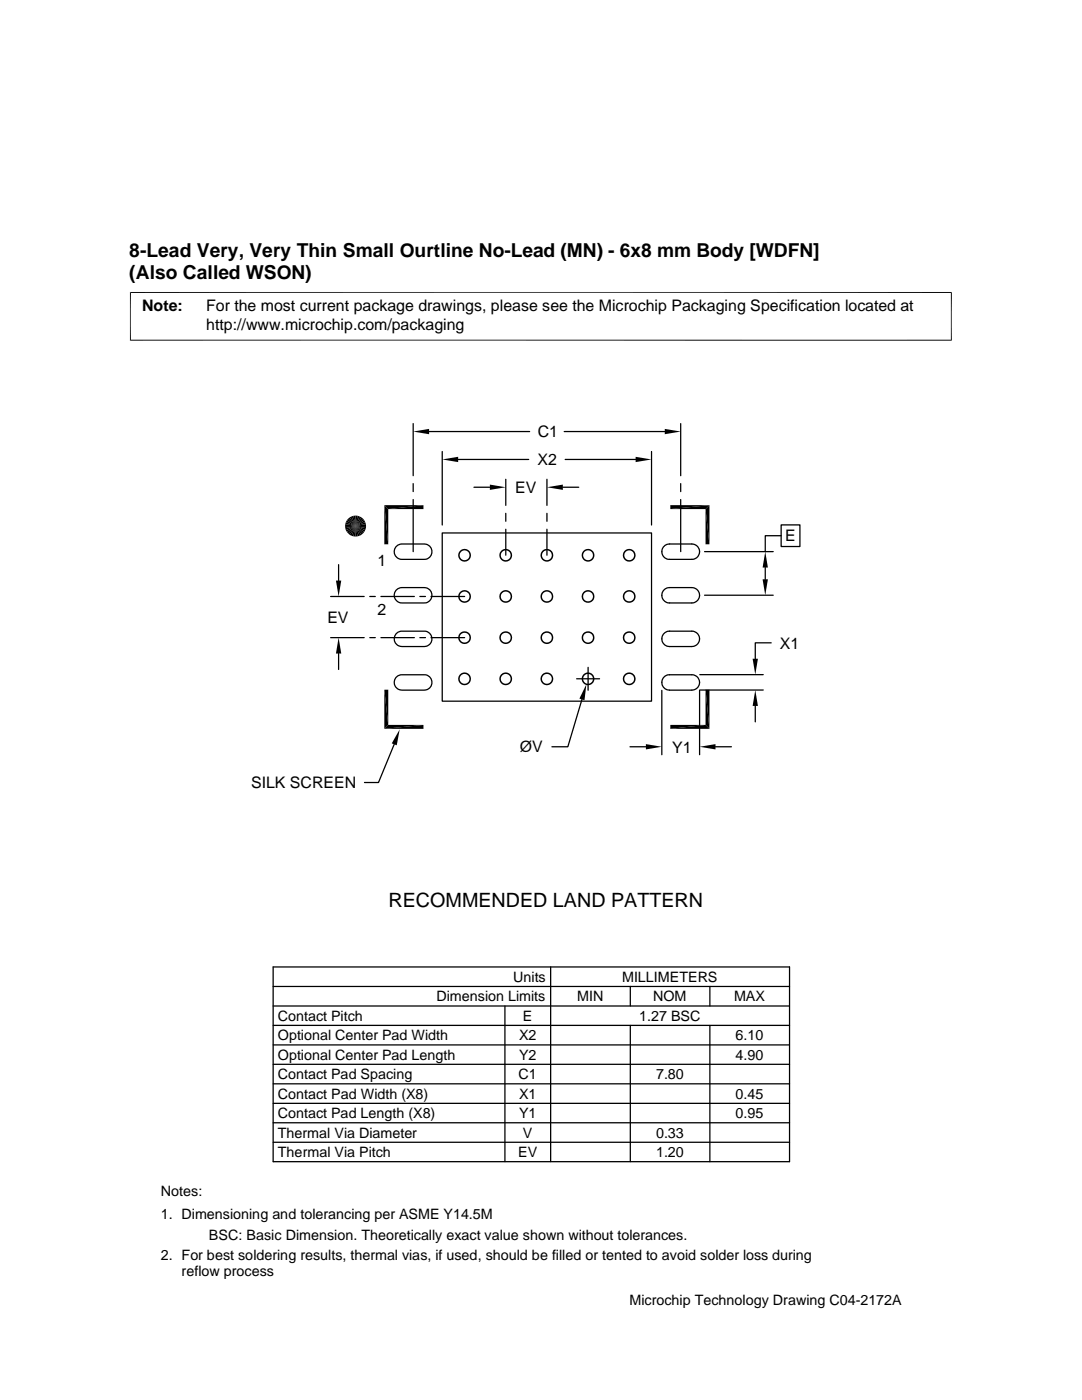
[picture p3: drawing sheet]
<svg xmlns="http://www.w3.org/2000/svg" width="216mm" height="279mm" viewBox="0 0 216 279" stroke-linecap="round" stroke-linejoin="round" font-family="sans-serif">
<g fill="none" stroke="#000" stroke-width=".25">
<path d="M82.4 84.5v10.4M82.4 96.5v1.6M82.4 99.7v10.4M85.6 86.1h20.1M88.2 90.1v14.7M91.4 91.7h14.1M94.6 97.2h3.1M100.9 95.7v5.2M109.1 95.7v5.2M112.3 97.2h3.2M112.6 86.1h20.1M112.8 91.7h14"/>
<path d="M130 90.1v14.7M135.8 84.5v10.4M135.8 96.5v1.6M135.8 99.7v10.4M66 119h6.7M67.6 112.7v3.2M73.8 119h1.1M76 119h6.7M79.2 108.9l1-.3h4.4a1.53 1.53 0 0 1 1.6 1.5 1.53 1.53 0 0 1-1.6 1.5h-4.4a1.53 1.53 0 0 1-1.4-1 1.53 1.53 0 0 1 .4-1.7zM79.2 117.6l1-.3h4.4a1.53 1.53 0 0 1 1.6 1.5 1.53 1.53 0 0 1-1.6 1.5h-4.4a1.53 1.53 0 0 1-1.4-1 1.53 1.53 0 0 1 .4-1.7zM83.8 119h1.1M86 119h6.7"/>
<path d="M88.2 106.4h41.8v33.5h-41.8zM100.9 102.4v1.6M100.9 105.6v5.2M109.1 102.4v1.6M109.1 105.6v5.2M132.4 109.1a1.51 1.51 0 0 1 1.2-.5h4.4a1.53 1.53 0 0 1 1.6 1.5 1.53 1.53 0 0 1-1.6 1.5h-4.4a1.54 1.54 0 0 1-1.4-.8 1.54 1.54 0 0 1 .2-1.7zM132.4 117.8a1.51 1.51 0 0 1 1.2-.5h4.4a1.53 1.53 0 0 1 1.6 1.5 1.53 1.53 0 0 1-1.6 1.5h-4.4a1.53 1.53 0 0 1-1.4-.8 1.53 1.53 0 0 1 .2-1.7zM140.6 110.1h13.7M140.6 118.8h13.7M152.7 113.3v2.3M155.9 104.8h3.7v4.3h-3.7zM155.9 106.9h-3.2v3.2"/>
<path d="M66 127.3h6.7M67.6 130.4v3.2M73.8 127.3h1.1M76 127.3h6.7M79.2 135l1-.3h4.4a1.53 1.53 0 0 1 1.6 1.5 1.53 1.53 0 0 1-1.6 1.5h-4.4a1.54 1.54 0 0 1-1.4-1 1.54 1.54 0 0 1 .4-1.7zM79.2 126.3l1-.3h4.4a1.53 1.53 0 0 1 1.6 1.5 1.53 1.53 0 0 1-1.6 1.5h-4.4a1.53 1.53 0 0 1-1.4-1 1.53 1.53 0 0 1 .4-1.7zM83.8 127.3h1.1M86 127.3h6.7M115.1 135.5h4.5M116.1 139.6l-2.8 9.4h-3.2M117.3 133.2v4.6M132.1 137.8v12.8"/>
<path d="M132.4 126.5a1.51 1.51 0 0 1 1.2-.5h4.4a1.53 1.53 0 0 1 1.6 1.5 1.53 1.53 0 0 1-1.6 1.5h-4.4a1.53 1.53 0 0 1-1.4-.8 1.53 1.53 0 0 1 .2-1.7zM132.6 135l.6-.3h4.8a1.53 1.53 0 0 1 1.6 1.5 1.53 1.53 0 0 1-1.6 1.5h-4.4a1.54 1.54 0 0 1-1.5-1 1.54 1.54 0 0 1 .5-1.7zM139.6 137.8v12.8M139.6 137.7h12.7M139.6 134.6h12.7M153.9 128.3h-3.2v3.2M78.7 148.5l-3.2 7.7h-2.8M125.7 149h3.2M142.8 149h3.1M150.7 140.9v3.2M54.5 196.9h103M54.5 193h103v38.8h-103z"/>
<path d="M109.9 193v38.8M125.8 196.9v3.9M141.6 196.9v3.9M54.5 200.8h103M54.5 208.5h103M54.5 204.6h103M54.5 212.4h103M54.5 216.3h103M100.8 200.8v31M125.8 204.6v27.2M141.6 204.6v27.2M54.5 220.2h103"/>
<path d="M54.5 224.1h103M54.5 228h103"/>
</g>
<g fill="none" stroke="#000" stroke-width=".3">
<circle cx="92.7" cy="110.8" r="1.13"/>
<circle cx="92.7" cy="119" r="1.13"/>
<circle cx="100.9" cy="110.8" r="1.13"/>
<circle cx="100.9" cy="119" r="1.13"/>
<circle cx="109.1" cy="110.8" r="1.13"/>
<circle cx="109.1" cy="119" r="1.13"/>
<circle cx="117.3" cy="110.8" r="1.13"/>
<circle cx="117.3" cy="119" r="1.13"/>
<circle cx="125.6" cy="110.8" r="1.13"/>
<circle cx="125.6" cy="119" r="1.13"/>
<circle cx="92.7" cy="135.5" r="1.13"/>
<circle cx="92.7" cy="127.3" r="1.13"/>
<circle cx="100.9" cy="135.5" r="1.13"/>
<circle cx="100.9" cy="127.3" r="1.13"/>
<circle cx="109.1" cy="135.5" r="1.13"/>
<circle cx="109.1" cy="127.3" r="1.13"/>
<circle cx="117.3" cy="135.5" r="1.13"/>
<circle cx="117.3" cy="127.3" r="1.13"/>
<circle cx="125.6" cy="135.5" r="1.13"/>
<circle cx="125.6" cy="127.3" r="1.13"/>
</g>
<path d="M26 58.3v9.7M189.8 58.3v9.7M189.9 58.4h-164M25.9 67.9h164" fill="none" stroke="#000" stroke-width=".2"/>
<g fill="#000">
<path d="M82.4 86.1l3.2-.5v1.1zM88.2 91.7l3.2-.5v1zM97.7 96.7l3.2 .5-3.2 .6zM109.1 97.2l3.2-.5v1.1zM126.8 91.2l3.2 .5-3.2 .5zM132.7 85.6l3.1 .5-3.1 .6zM67 115.9h1.1l-.5 3.1zM68.9 105.4l2.1-.4-2 .8zM69 104.2l2 .8-2.1-.4zM69 105.8l2-.8-1.8 1.2zM69.2 103.8l1.8 1.2-2-.8zM69.2 106.2l1.8-1.2-1.5 1.5z"/>
<path d="M69.5 103.5l1.5 1.5-1.8-1.2zM71 105l-1.2 1.7-.3-.2zM69.5 103.5l.3-.2 1.2 1.7zM71 105l-.9 1.9-.3-.2zM69.8 103.3l.3-.2 .9 1.9zM71 105l-.5 2-.4-.1zM70.1 103.1l.4-.2 .5 2.1zM71 105l.8 1.9-.4 .1zM71.4 102.9l.4 .2-.8 1.9zM71 105l1.1 1.7-.3 .2zM71.8 103.1l.3 .2-1.1 1.7zM71 105l1.4 1.5-.3 .2z"/>
<path d="M72.1 103.3l.3 .2-1.4 1.5zM71 105l1.7 1.2-.3 .3zM71 105l1.4-1.5 .3 .3zM71 105l1.9 .8-.2 .4zM71 105l1.7-1.2 .2 .4zM71 105l2 .4-.1 .4zM71 105l1.9-.8 .1 .4zM76.7 100.8l.8 7.8h-.8zM76.7 100.8h7.8l-7 .8zM76.7 100.8l.8 .8v7zM77.5 101.6l7-.8v.8zM133.8 100.8h7.8l-7.8 .8z"/>
<path d="M133.8 101.6l7.8-.8-.8 .8zM140.8 101.6l.8 7h-.8zM140.8 101.6l.8-.8v7.8zM152.2 115.6h1l-.5 3.2zM152.7 110.1l.5 3.2h-1zM67.6 127.3l.5 3.1h-1.1zM117 136.5l-.4 3.2-1-.3zM140.8 137.6l.8 7.9-.8-.8zM140.8 137.6h.8v7.9zM150.2 131.5h1l-.5 3.1zM76.7 137.6l.8 7.1-.8 .8zM76.7 137.6h.8v7.1z"/>
<path d="M79.8 145.6l-.6 3.1-1-.3zM76.7 145.5l7.8-.8v.8zM77.5 144.7h7l-7.8 .8zM128.9 148.5l3.2 .5-3.2 .6zM133.8 144.7h7l-7 .8zM133.8 145.5l7-.8 .8 .8zM139.6 149l3.2-.5v1.1zM150.7 137.7l.5 3.2h-1z"/>
</g>
<path d="M68.9 104.8h4.1M71.2 102.9v4.2" fill="none" stroke="#000" stroke-width=".4"/>
<path d="M70.7 102.9v4.2M73 105.2h-4.1" fill="none" stroke="#000" stroke-width=".42"/>
<text font-size="3.9" x="77.5" y="181.1">RECOMMENDED LAND PATTERN</text>
<g font-size="3.8">
<text x="25.8" y="51.4">8-Lead Very, Very Thin Small Ourtline No-Lead (MN) - 6x8 mm Body [WDFN]</text>
<text x="25.8" y="55.8">(Also Called WSON)</text>
</g>
<g font-size="3.2">
<text x="28.4" y="62.1">Note:</text>
<text x="41.1" y="62.1">For the most current package drawings, please see the Microchip Packaging Specification located at</text>
<text x="41.1" y="65.8">http://www.microchip.com/packaging</text>
<text x="107.3" y="87.2">C1</text>
<text x="107.3" y="92.8">X2</text>
<text x="102.8" y="98.4">EV</text>
<text x="75.3" y="112.9">1</text>
<text x="156.7" y="108.1">E</text>
<text x="65.3" y="124.3">EV</text>
<text x="75.3" y="122.7">2</text>
<text x="155.6" y="129.4">X1</text>
<text x="103.8" y="150.1">ØV</text>
<text x="134.2" y="150.2">Y1</text>
<text x="50.1" y="157.3">SILK SCREEN</text>
</g>
<g font-size="2.9">
<text x="102.4" y="196">Units</text>
<text x="124.1" y="196">MILLIMETERS</text>
<text x="55.4" y="203.7">Contact Pitch</text>
<text x="87.1" y="199.8">Dimension Limits</text>
<text x="104.4" y="203.7">E</text>
<text x="115.2" y="199.8">MIN</text>
<text x="127.6" y="203.7">1.27 BSC</text>
<text x="130.3" y="199.8">NOM</text>
<text x="146.5" y="199.8">MAX</text>
<text x="55.4" y="207.6">Optional Center Pad Width</text>
<text x="103.6" y="207.6">X2</text>
<text x="146.8" y="207.6">6.10</text>
<text x="55.4" y="215.4">Contact Pad Spacing</text>
<text x="55.4" y="211.5">Optional Center Pad Length</text>
<text x="103.5" y="215.4">C1</text>
<text x="103.6" y="211.5">Y2</text>
<text x="130.9" y="215.4">7.80</text>
<text x="146.8" y="211.5">4.90</text>
<text x="55.4" y="219.3">Contact Pad Width (X8)</text>
<text x="103.6" y="219.3">X1</text>
<text x="146.8" y="219.3">0.45</text>
<text x="55.4" y="223.2">Contact Pad Length (X8)</text>
<text x="55.4" y="227.1">Thermal Via Diameter</text>
<text x="103.6" y="223.2">Y1</text>
<text x="104.3" y="227.1">V</text>
<text x="130.9" y="227.1">0.33</text>
<text x="146.8" y="223.2">0.95</text>
<text x="55.4" y="230.9">Thermal Via Pitch</text>
<text x="103.4" y="230.9">EV</text>
<text x="130.9" y="230.9">1.20</text>
<text x="32.1" y="238.8">Notes:</text>
<text x="32.1" y="243.4">1. Dimensioning and tolerancing per ASME Y14.5M</text>
<text x="32.1" y="251.4">2. For best soldering results, thermal vias, if used, should be filled or tented to avoid solder loss during</text>
<text x="41.7" y="247.4">BSC: Basic Dimension. Theoretically exact value shown without tolerances.</text>
<text x="36.2" y="254.7">reflow process</text>
<text x="125.6" y="260.5">Microchip Technology Drawing C04-2172A</text>
</g>
</svg>
